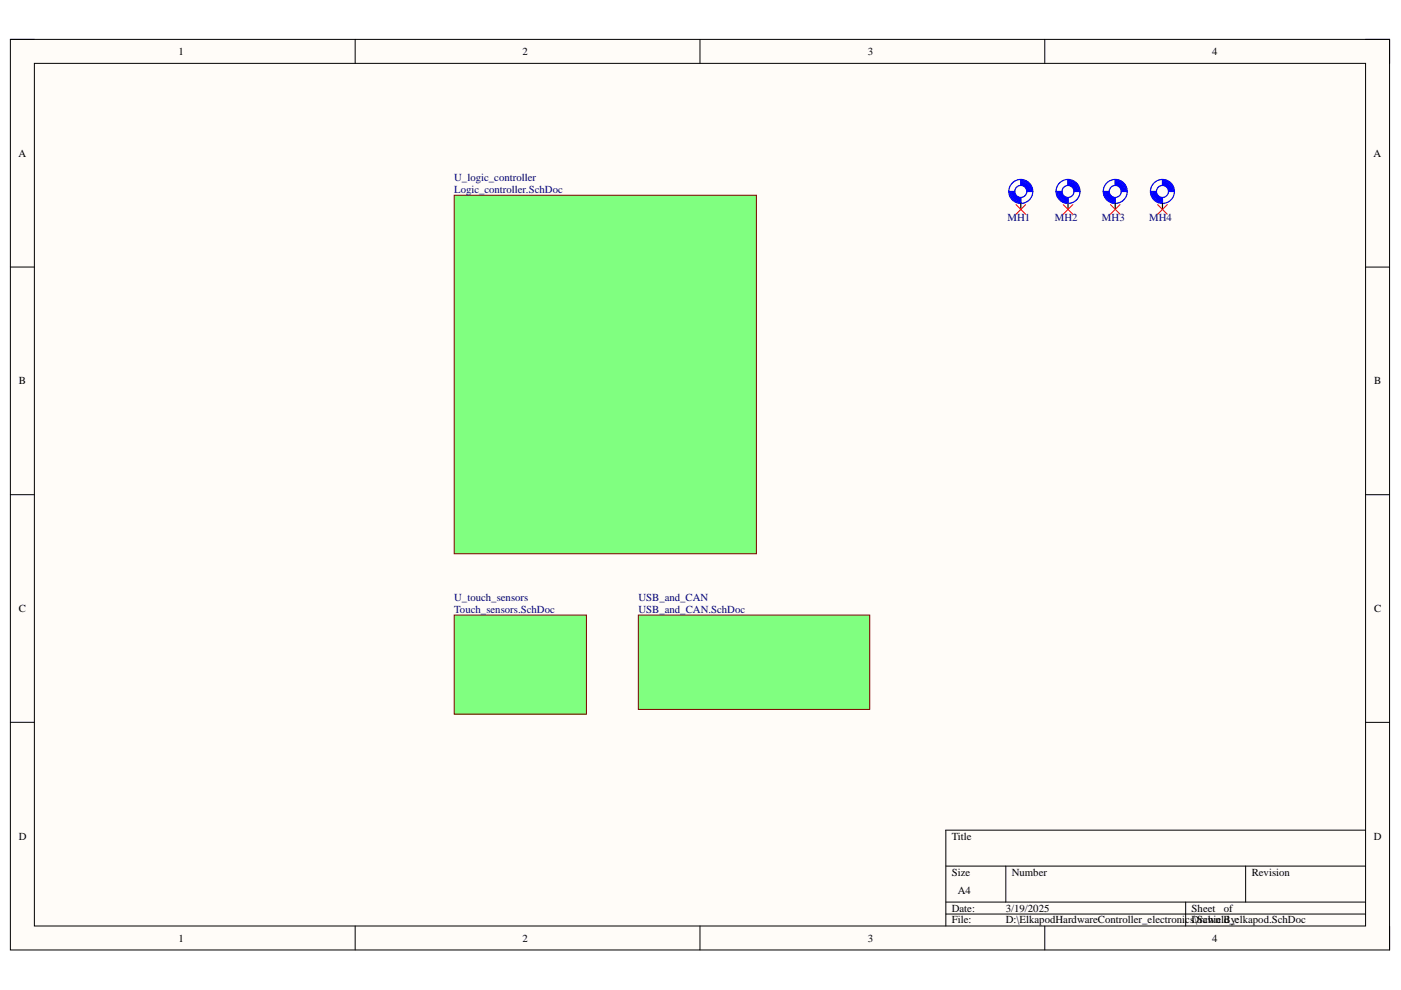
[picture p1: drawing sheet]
<svg xmlns="http://www.w3.org/2000/svg" width="297mm" height="210mm" viewBox="0 0 297 210" stroke-linecap="round" stroke-linejoin="round" font-family="sans-serif">
<path d="M2.2 8.4h292.4v193h-292.4z" fill-rule="evenodd" fill="#fffcf8"/>
<path d="M2.2 8.4h292.4v193h-292.4z" fill="none" stroke="#000" stroke-width=".21"/>
<path d="M7.3 13.4h282.2v182.9h-282.2z" fill-rule="evenodd" fill="#fffcf8"/>
<g fill="none" stroke="#000" stroke-width=".21">
<path d="M2.2 8.4h5.1M7.3 13.4h282.2v182.9h-282.2zM75.3 8.4v5M148.4 8.4v5M221.5 8.4v5M289.5 8.4h5.1v5M2.2 56.6h5.1M289.5 56.6h5.1M2.2 104.9h5.1M289.5 104.9h5.1M2.2 153.1h5.1M289.5 153.2h5.1"/>
<path d="M289.5 176h-89v20.3M75.3 196.3v5.1M148.4 196.3v5.1M200.5 183.6h89M200.5 191.3h89M200.5 193.8h89M213.3 183.6v7.7M221.5 196.3v5.1M251.4 191.3v5M264.1 183.6v7.7M294.6 196.3v5.1"/>
</g>
<path d="M96.3 41.4h64.1v76h-64.1z" fill-rule="evenodd" fill="#80ff80"/>
<path d="M96.3 41.4h64.1v76h-64.1z" fill="none" stroke="#800000" stroke-width=".21"/>
<path d="M96.3 130.4h28v21h-28z" fill-rule="evenodd" fill="#80ff80"/>
<path d="M96.3 130.4h28v21h-28z" fill="none" stroke="#800000" stroke-width=".21"/>
<path d="M135.3 130.4h49.1v20h-49.1z" fill-rule="evenodd" fill="#80ff80"/>
<path d="M135.3 130.4h49.1v20h-49.1z" fill="none" stroke="#800000" stroke-width=".21"/>
<g fill="none" stroke="#00f" stroke-width=".25">
<path d="M216.4 38.7a1.91 1.91 0 0 1 1.9 1.9M216.4 39.1a1.53 1.53 0 0 1 1.6 1.5M216.4 38.9a1.65 1.65 0 0 1 1.7 1.7M216.4 39.2a1.4 1.4 0 0 1 1.4 1.4M216.4 38.8a1.78 1.78 0 0 1 1.8 1.8M216.4 38.6a2.03 2.03 0 0 1 2.1 2M216.4 38.4a2.23 2.23 0 0 1 2.3 2.2M216.4 38.2a2.34 2.34 0 0 1 2.4 2.4M216.4 38v1.3M226.4 38.7a1.9 1.9 0 0 1 1.9 1.9M226.4 39.1a1.52 1.52 0 0 1 1.6 1.5M226.4 38.9a1.65 1.65 0 0 1 1.7 1.7"/>
<path d="M226.4 39.2a1.4 1.4 0 0 1 1.4 1.4M226.4 38.8a1.78 1.78 0 0 1 1.8 1.8M226.4 38.6a2.03 2.03 0 0 1 2.1 2M226.4 38.4a2.24 2.24 0 0 1 2.3 2.2M226.4 38.2a2.34 2.34 0 0 1 2.4 2.4M226.4 38v1.3M236.4 38.7a1.91 1.91 0 0 1 2 1.9M236.4 39.1a1.53 1.53 0 0 1 1.6 1.5M236.4 38.9a1.66 1.66 0 0 1 1.7 1.7M236.4 39.2a1.41 1.41 0 0 1 1.5 1.4M236.4 38.8a1.79 1.79 0 0 1 1.8 1.8M236.4 38.6a2.04 2.04 0 0 1 2.1 2"/>
<path d="M236.4 38.4a2.24 2.24 0 0 1 2.3 2.2M236.4 38.2a2.34 2.34 0 0 1 2.4 2.4M236.4 38v1.3M246.5 38.7a1.91 1.91 0 0 1 1.9 1.9M246.5 39.1a1.53 1.53 0 0 1 1.5 1.5M246.5 38.9a1.65 1.65 0 0 1 1.6 1.7M246.5 39.2a1.4 1.4 0 0 1 1.4 1.4M246.5 38.8a1.78 1.78 0 0 1 1.7 1.8M246.5 38.6a2.03 2.03 0 0 1 2 2M246.5 38.4a2.23 2.23 0 0 1 2.2 2.2M246.5 38.2a2.34 2.34 0 0 1 2.3 2.4M246.5 38v1.3"/>
<path d="M213.9 40.6h1.3M214.1 40.6a2.34 2.34 0 0 0 2.3 2.3M214.2 40.6a2.24 2.24 0 0 0 2.2 2.2M214.4 40.6a2.03 2.03 0 0 0 2 2M214.5 40.6a1.91 1.91 0 0 0 1.9 1.9M214.6 40.6a1.79 1.79 0 0 0 1.8 1.8M214.8 40.6a1.65 1.65 0 0 0 1.6 1.6M214.9 40.6a1.53 1.53 0 0 0 1.5 1.5M215 40.6a1.4 1.4 0 0 0 1.4 1.4M216.4 41.9v1.2M217.7 40.6h1.3M223.9 40.6h1.3"/>
<path d="M224.1 40.6a2.34 2.34 0 0 0 2.3 2.3M224.2 40.6a2.23 2.23 0 0 0 2.2 2.2M224.4 40.6a2.03 2.03 0 0 0 2 2M224.5 40.6a1.91 1.91 0 0 0 1.9 1.9M224.7 40.6a1.78 1.78 0 0 0 1.7 1.8M224.8 40.6a1.65 1.65 0 0 0 1.6 1.6M224.9 40.6a1.52 1.52 0 0 0 1.5 1.5M225 40.6a1.39 1.39 0 0 0 1.4 1.4M226.4 41.9v1.2M227.7 40.6h1.3M233.9 40.6h1.3M234.1 40.6a2.34 2.34 0 0 0 2.3 2.3"/>
<path d="M234.2 40.6a2.24 2.24 0 0 0 2.2 2.2M234.4 40.6a2.03 2.03 0 0 0 2 2M234.5 40.6a1.91 1.91 0 0 0 1.9 1.9M234.7 40.6a1.79 1.79 0 0 0 1.7 1.8M234.8 40.6a1.65 1.65 0 0 0 1.6 1.6M234.9 40.6a1.53 1.53 0 0 0 1.5 1.5M235.1 40.6a1.39 1.39 0 0 0 1.3 1.4M236.4 41.9v1.2M237.7 40.6h1.3M243.9 40.6h1.3M244.1 40.6a2.34 2.34 0 0 0 2.4 2.3M244.2 40.6a2.24 2.24 0 0 0 2.3 2.2"/>
<path d="M244.4 40.6a2.03 2.03 0 0 0 2.1 2M244.6 40.6a1.9 1.9 0 0 0 1.9 1.9M244.7 40.6a1.78 1.78 0 0 0 1.8 1.8M244.8 40.6a1.65 1.65 0 0 0 1.7 1.6M244.9 40.6a1.52 1.52 0 0 0 1.6 1.5M245.1 40.6a1.39 1.39 0 0 0 1.4 1.4M246.5 41.9v1.2M247.7 40.6h1.3"/>
<circle cx="216.4" cy="40.6" r="2.54"/>
<circle cx="216.4" cy="40.6" r="1.27"/>
<circle cx="226.4" cy="40.6" r="2.54"/>
<circle cx="226.4" cy="40.6" r="1.27"/>
<circle cx="236.5" cy="40.6" r="2.54"/>
<circle cx="236.5" cy="40.6" r="1.27"/>
<circle cx="246.5" cy="40.6" r="2.54"/>
<circle cx="246.5" cy="40.6" r="1.27"/>
</g>
<path d="M216.4 43.1v1.3M226.4 43.1v1.3M236.4 43.1v1.3M246.5 43.1v1.3" fill="none" stroke="#000" stroke-width=".25"/>
<path d="M215.4 43.4l2.1 2M217.5 43.4l-2.1 2M225.4 43.4l2.1 2M227.5 43.4l-2.1 2M235.4 43.4l2.1 2M237.5 43.4l-2.1 2M245.4 43.4l2.1 2M247.5 43.4l-2.1 2" fill="none" stroke="#f00" stroke-width=".21"/>
<g font-size="2.3">
<text x="37.9" y="11.7">1</text>
<text x="110.8" y="11.7">2</text>
<text x="184" y="11.7">3</text>
<text x="257" y="11.7">4</text>
<text x="3.9" y="33.2">A</text>
<text x="291.2" y="33.2">A</text>
<text x="4" y="81.5">B</text>
<text x="291.4" y="81.5">B</text>
<text x="4" y="129.8">C</text>
<text x="291.4" y="129.8">C</text>
<text x="4" y="178">D</text>
<text x="201.8" y="178">Title</text>
<text x="291.3" y="178">D</text>
<text x="201.8" y="185.7">Size</text>
<text x="214.5" y="185.7">Number</text>
<text x="265.4" y="185.7">Revision</text>
<text x="203.1" y="189.5">A4</text>
<text x="201.8" y="193.3">Date:</text>
<text x="201.8" y="195.8">File:</text>
<text x="213.3" y="193.3">3/19/2025</text>
<text x="213.3" y="195.8">D:\ElkapodHardwareController_electronics\Schield_elkapod.SchDoc</text>
<text x="252.6" y="193.3">Sheet</text>
<text x="252.6" y="195.8">Drawn By:</text>
<text x="259.5" y="193.3">of</text>
<text x="37.9" y="199.6">1</text>
<text x="110.8" y="199.6">2</text>
<text x="184" y="199.6">3</text>
<text x="257" y="199.6">4</text>
</g>
<g font-size="2.3" fill="#000080">
<text x="96.3" y="38.3">U_logic_controller</text>
<text x="96.3" y="40.9">Logic_controller.SchDoc</text>
<text x="213.6" y="46.9">MH1</text>
<text x="223.7" y="46.9">MH2</text>
<text x="233.6" y="46.9">MH3</text>
<text x="243.7" y="46.9">MH4</text>
<text x="96.3" y="127.4">U_touch_sensors</text>
<text x="96.3" y="129.9">Touch_sensors.SchDoc</text>
<text x="135.4" y="127.4">USB_and_CAN</text>
<text x="135.4" y="129.9">USB_and_CAN.SchDoc</text>
</g>
</svg>
